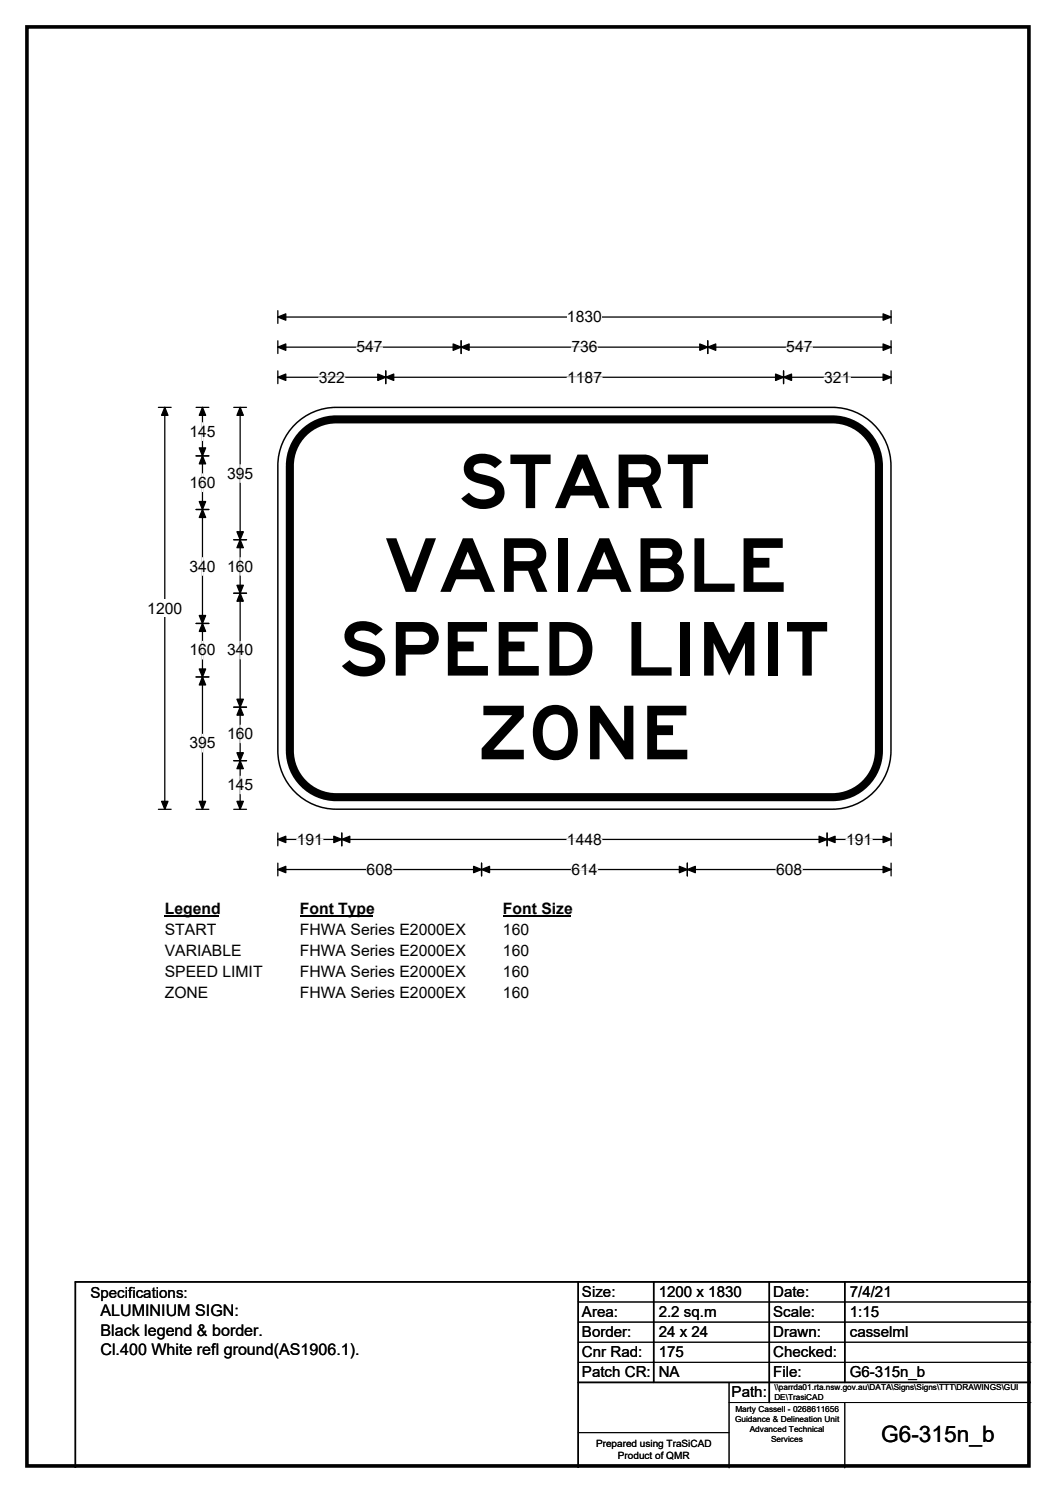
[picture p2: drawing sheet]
<svg xmlns="http://www.w3.org/2000/svg" width="210mm" height="297mm" viewBox="0 0 210 297" stroke-linecap="round" stroke-linejoin="round" font-family="sans-serif">
<path d="M5.4 5.4h199.2v286.3h-199.2z" fill="none" stroke="#000" stroke-width=".72"/>
<path d="M55.2 63.1h122M55.2 61.8v2.5M177.2 61.8v2.5" fill="none" stroke="#000" stroke-width=".25"/>
<path d="M55.2 63.1l1.6-.7v1.3zM175.6 62.4l1.6 .7-1.6 .6z" fill="#000" stroke="#000" stroke-width=".25"/>
<path d="M112.7 61.3h7v3.5h-7z" fill="#fff"/>
<g fill="none" stroke="#000" stroke-width=".25">
<path d="M55.2 69.1h122M55.2 67.8v2.5M55.2 73.8v2.5M55.2 75.1h122M76.7 73.8v2.5M91.7 67.8v2.5M140.7 67.8v2.5M155.8 73.8v2.5M177.2 67.8v2.5M177.2 73.8v2.5M31.5 81h2.5M32.8 81v80"/>
<path d="M31.5 161h2.5M55.2 165.7v2.6M55.2 171.7v2.6M55.2 167h122M55.2 173h122M68 165.7v2.6M95.8 171.7v2.6M136.7 171.7v2.6M164.5 165.7v2.6M177.2 165.7v2.6M177.2 171.7v2.6"/>
</g>
<g fill="#000" stroke="#000" stroke-width=".25">
<path d="M55.2 69.1l1.6-.7v1.3zM55.2 75.1l1.6-.7v1.3zM76.7 75.1l1.6-.7v1.3zM75.1 74.4l1.6 .7-1.6 .6zM91.7 69.1l1.6-.7v1.3zM90.1 68.4l1.6 .7-1.6 .6zM139.1 68.4l1.6 .7-1.6 .6zM140.7 69.1l1.6-.7v1.3zM154.2 74.4l1.6 .7-1.6 .6zM155.8 75.1l1.6-.7v1.3zM175.6 68.4l1.6 .7-1.6 .6zM175.6 74.4l1.6 .7-1.6 .6z"/>
<path d="M32.8 81l.6 1.6h-1.3zM32.1 159.4h1.3l-.6 1.6zM55.2 167l1.6-.6v1.2zM55.2 173l1.6-.6v1.2zM68 167l1.6-.6v1.2zM66.4 166.4l1.6 .6-1.6 .6zM95.8 173l1.5-.6v1.2zM94.2 172.4l1.6 .6-1.6 .6zM135.1 172.4l1.6 .6-1.6 .6zM136.7 173l1.6-.6v1.2zM162.9 166.4l1.6 .6-1.6 .6zM164.5 167l1.6-.6v1.2z"/>
<path d="M175.6 166.4l1.6 .6-1.6 .6zM175.6 172.4l1.6 .6-1.6 .6z"/>
</g>
<path d="M63.4 75.1h5.2M70.9 69.1h5.2M112.8 75.1h6.9M113.6 69.1h5.2M156.4 69.1h5.2M163.9 75.1h5.2M59 167h5.2M72.9 173h5.2M112.7 167h7M113.6 173h5.2M154.3 173h5.2M168.2 167h5.2" fill="none" stroke="#fff" stroke-width=".25"/>
<path d="M29.3 119.3h6.9v3.5h-6.9z" fill="#fff"/>
<g fill="none" stroke="#000" stroke-width=".25">
<path d="M39 90.7h2.5M39 81h2.5M40.3 81v80M46.5 81h2.5M47.8 81v80M39 101.4h2.5M46.5 107.4h2.5M46.5 118h2.5M39 124h2.5M39 134.7h2.5M46.5 140.7h2.5M46.5 151.3h2.5"/>
<path d="M39 161h2.5M46.5 161h2.5"/>
</g>
<g fill="#000" stroke="#000" stroke-width=".25">
<path d="M40.3 90.7l.6 1.6h-1.3zM40.3 81l.6 1.6h-1.3zM39.6 89.1h1.3l-.6 1.6zM47.8 81l.6 1.6h-1.3zM39.6 99.8h1.3l-.6 1.6zM40.3 101.4l.6 1.6h-1.3zM47.8 107.4l.6 1.6h-1.3zM47.1 116.4h1.3l-.6 1.6zM47.1 105.8h1.3l-.6 1.6zM47.8 118l.6 1.6h-1.3zM39.6 122.4h1.3l-.6 1.6zM40.3 124l.6 1.6h-1.3z"/>
<path d="M39.6 133.1h1.3l-.6 1.6zM40.3 134.7l.6 1.6h-1.3zM47.1 139.1h1.3l-.6 1.6zM47.8 140.7l.6 1.6h-1.3zM47.1 149.8h1.3l-.6 1.5zM47.8 151.3l.6 1.6h-1.3zM39.6 159.4h1.3l-.6 1.6zM47.1 159.4h1.3l-.6 1.6z"/>
</g>
<path d="M40.3 84.1v3.5M40.3 94.3v3.5M47.8 92.5v3.5M40.3 111v3.4M47.8 111v3.4M40.3 127.6v3.5M47.8 127.6v3.5M40.3 146.1v3.5M47.8 144.3v3.5M47.8 154.4v3.5" fill="none" stroke="#fff" stroke-width=".25"/>
<path d="M32.8 179h10.7v3.5h-10.7z" fill="#fff"/>
<path d="M32.8 182.3h10.7" fill="none" stroke="#000" stroke-width=".32"/>
<path d="M59.6 179h14.4v3.5h-14.4z" fill="#fff"/>
<path d="M59.6 182.3h14.4" fill="none" stroke="#000" stroke-width=".32"/>
<path d="M100 179h13.5v3.5h-13.5z" fill="#fff"/>
<path d="M100 182.3h13.5" fill="none" stroke="#000" stroke-width=".32"/>
<g fill="#fff">
<path d="M32.8 183.2h10.2v3.5h-10.2z"/>
<path d="M59.6 183.2h32.9v3.5h-32.9z"/>
<path d="M100 183.2h5.2v3.5h-5.2z"/>
<path d="M32.8 187.4h15.2v3.5h-15.2z"/>
<path d="M59.6 187.4h32.9v3.5h-32.9z"/>
<path d="M100 187.4h5.2v3.5h-5.2z"/>
<path d="M32.8 191.6h19.3v3.5h-19.3z"/>
<path d="M59.6 191.6h32.9v3.5h-32.9z"/>
<path d="M100 191.6h5.2v3.5h-5.2z"/>
<path d="M32.8 195.7h8.6v3.5h-8.6z"/>
<path d="M59.6 195.7h32.9v3.5h-32.9z"/>
<path d="M100 195.7h5.2v3.5h-5.2z"/>
</g>
<path d="M58.7 84.5a11.6 11.6 0 0 1 8.2-3.5h98.6a11.7 11.7 0 0 1 11.7 11.7v56.6a11.7 11.7 0 0 1-11.7 11.7h-98.6a11.7 11.7 0 0 1-11.7-11.7v-56.6a11.6 11.6 0 0 1 3.5-8.2z" fill-rule="evenodd" fill="#fff" stroke="#fff" stroke-width=".2"/>
<path d="M60 86.5a9.2 9.2 0 0 1 6.9-3.1h98.6a9.3 9.3 0 0 1 9.3 9.3v56.6a9.3 9.3 0 0 1-9.3 9.3h-98.6a9.2 9.2 0 0 1-9.3-9.3v-56.6a9.2 9.2 0 0 1 2.4-6.2z" fill="none" stroke="#000" stroke-width="1.6"/>
<path d="M58.7 84.5a11.6 11.6 0 0 1 8.2-3.5h98.6a11.7 11.7 0 0 1 11.7 11.7v56.6a11.7 11.7 0 0 1-11.7 11.7h-98.6a11.7 11.7 0 0 1-11.7-11.7v-56.6a11.6 11.6 0 0 1 3.5-8.2zM115 255v37M130 255v20M153 255v24M168 255v20M205 255h-190v37M115 275h90" fill="none" stroke="#000" stroke-width=".3"/>
<path d="M115 259h90M115 263h90M115 267h90M115 271h90M145 279h60M145 275v17M168 279v13M115 285h30" fill="none" stroke="#000" stroke-width=".2"/>
<g font-size="14.8">
<text x="91" y="101.1">START</text>
<text x="76.3" y="117.8">VARIABLE</text>
<text x="67.2" y="134.4">SPEED LIMIT</text>
<text x="95" y="151.1">ZONE</text>
</g>
<text font-size="4.5" x="175.2" y="286.9">G6-315n_b</text>
<g font-size="3.2">
<text x="20" y="261.9">ALUMINIUM SIGN:</text>
<text x="20" y="265.7">Black legend &amp; border.</text>
<text x="20" y="269.6">Cl.400 White refl ground(AS1906.1).</text>
</g>
<g font-size="3.1">
<text x="112.7" y="64.1">1830</text>
<text x="70.9" y="70.1">547</text>
<text x="113.6" y="70.1">736</text>
<text x="156.4" y="70.1">547</text>
<text x="63.4" y="76.1">322</text>
<text x="112.8" y="76.1">1187</text>
<text x="163.9" y="76.1">321</text>
<text x="37.7" y="86.9">145</text>
<text x="45.1" y="95.2">395</text>
<text x="37.7" y="97.1">160</text>
<text x="37.7" y="113.7">340</text>
<text x="45.1" y="113.7">160</text>
<text x="29.3" y="122.1">1200</text>
<text x="37.7" y="130.4">160</text>
<text x="45.1" y="130.4">340</text>
<text x="37.7" y="148.9">395</text>
<text x="45.1" y="147.1">160</text>
<text x="45.1" y="157.2">145</text>
<text x="59" y="168.1">191</text>
<text x="112.7" y="168.1">1448</text>
<text x="168.2" y="168.1">191</text>
<text x="72.9" y="174.1">608</text>
<text x="113.6" y="174.1">614</text>
<text x="154.3" y="174.1">608</text>
<text x="32.8" y="181.8">Legend</text>
<text x="32.8" y="186">START</text>
<text x="59.6" y="181.8">Font Type</text>
<text x="59.6" y="186">FHWA Series E2000EX</text>
<text x="100" y="181.8">Font Size</text>
<text x="100" y="186">160</text>
<text x="32.8" y="190.2">VARIABLE</text>
<text x="59.6" y="190.2">FHWA Series E2000EX</text>
<text x="100" y="190.2">160</text>
<text x="32.8" y="194.4">SPEED LIMIT</text>
<text x="59.6" y="194.4">FHWA Series E2000EX</text>
<text x="100" y="194.4">160</text>
<text x="32.8" y="198.5">ZONE</text>
<text x="59.6" y="198.5">FHWA Series E2000EX</text>
<text x="100" y="198.5">160</text>
</g>
<g font-size="3">
<text x="115.7" y="258">Size:</text>
<text x="131" y="258">1200 x 1830</text>
<text x="153.7" y="258">Date:</text>
<text x="169" y="258">7/4/21</text>
<text x="18" y="258.2">Specifications:</text>
<text x="115.7" y="262">Area:</text>
<text x="131" y="262">2.2 sq.m</text>
<text x="153.7" y="262">Scale:</text>
<text x="169" y="262">1:15</text>
<text x="115.7" y="266">Border:</text>
<text x="115.7" y="270">Cnr Rad:</text>
<text x="131" y="266">24 x 24</text>
<text x="131" y="270">175</text>
<text x="153.7" y="266">Drawn:</text>
<text x="153.7" y="270">Checked:</text>
<text x="169" y="266">casselml</text>
<text x="115.7" y="274">Patch CR:</text>
<text x="131" y="274">NA</text>
<text x="153.7" y="274">File:</text>
<text x="169" y="274">G6-315n_b</text>
<text x="145.5" y="278">Path:</text>
</g>
<g font-size="2">
<text x="118.5" y="287.8">Prepared using TraSiCAD</text>
<text x="122.9" y="290.2">Product of QMR</text>
</g>
<g font-size="1.7">
<text x="146.2" y="281">Marty Cassell - 0268611656</text>
<text x="146.2" y="283">Guidance &amp; Delineation Unit</text>
<text x="149.1" y="285">Advanced Technical</text>
<text x="153.3" y="287">Services</text>
</g>
<g font-size="1.6">
<text x="154" y="276.6">\\parrda01.rta.nsw.gov.au\DATA\Signs\Signs\TTT\DRAWINGS\GUI</text>
<text x="154" y="278.5">DE\TrasiCAD</text>
</g>
</svg>
